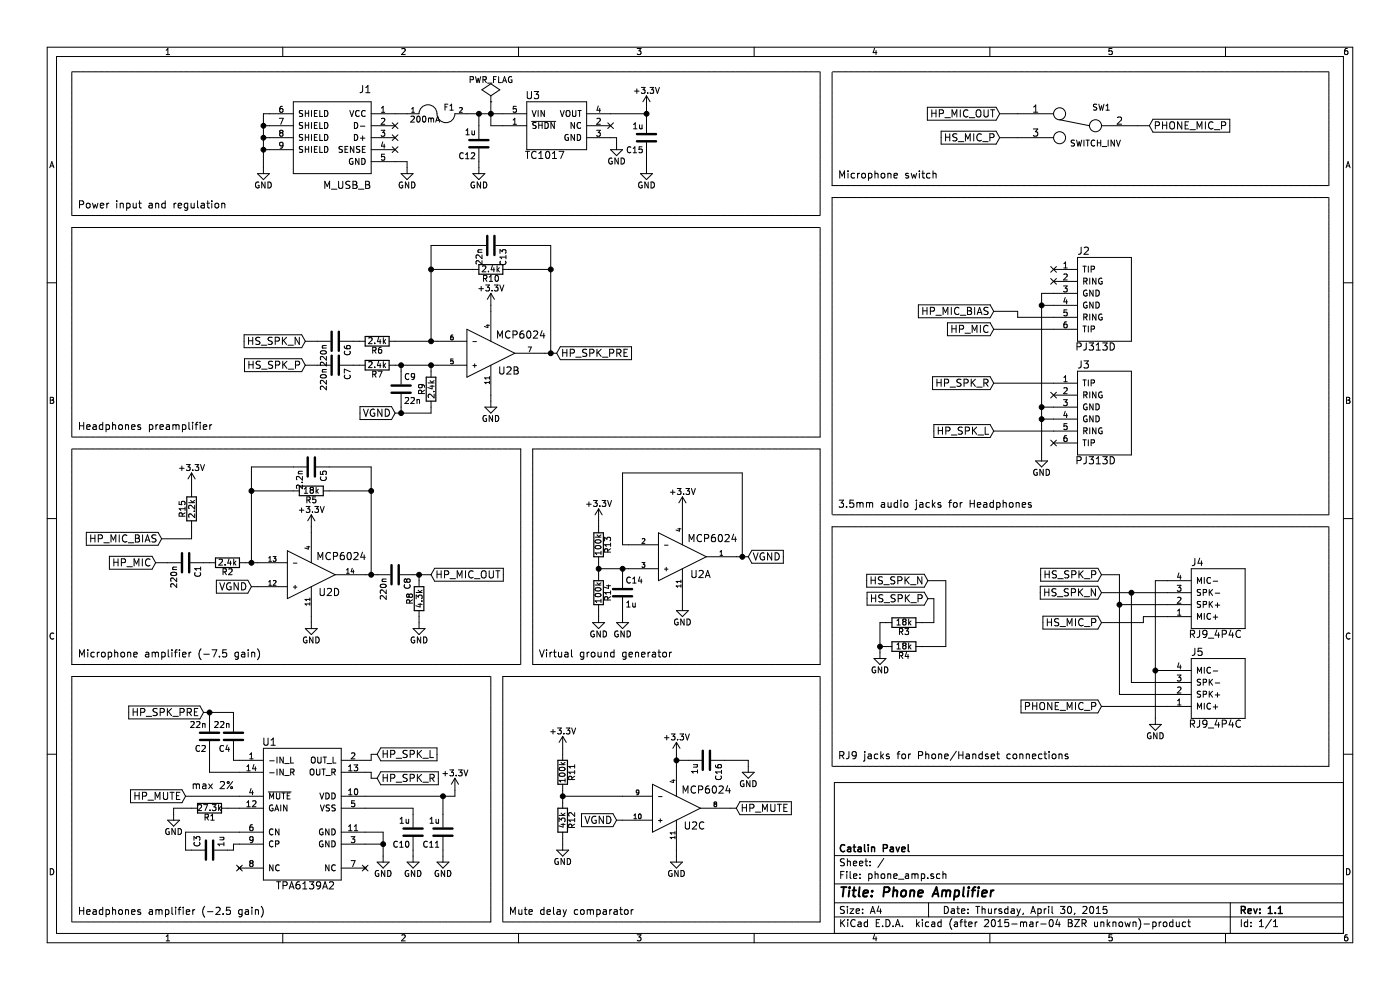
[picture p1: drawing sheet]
EESchema Schematic File Version 2
LIBS:power
LIBS:device
LIBS:transistors
LIBS:conn
LIBS:linear
LIBS:regul
LIBS:74xx
LIBS:cmos4000
LIBS:adc-dac
LIBS:memory
LIBS:xilinx
LIBS:special
LIBS:microcontrollers
LIBS:dsp
LIBS:microchip
LIBS:analog_switches
LIBS:motorola
LIBS:texas
LIBS:intel
LIBS:audio
LIBS:interface
LIBS:digital-audio
LIBS:philips
LIBS:display
LIBS:cypress
LIBS:siliconi
LIBS:opto
LIBS:atmel
LIBS:contrib
LIBS:valves
LIBS:CaPaSchLib
EELAYER 25 0
EELAYER END
$Descr A4 11693 8268
encoding utf-8
Sheet 1 1
Title "Phone Amplifier"
Date "Thursday, April 30, 2015"
Rev "1.1"
Comp "Catalin Pavel"
Comment1 ""
Comment2 ""
Comment3 ""
Comment4 ""
$EndDescr
$Comp
L MCP6024 U2
U 1 1
P 5700 4650
F 0 "U2" H 5850 4500 60  0000 C CNN
F 1 "MCP6024" H 5950 4800 60  0000 C CNN
F 2 "footprints:TSSOP-14" H 5700 4650 60  0001 C CNN
F 3 "" H 5700 4650 60  0000 C CNN
	1    5700 4650
	1    0    0    -1  
$EndComp
$Comp
L MCP6024 U2
U 4 1
P 2600 4800
F 0 "U2" H 2750 4650 60  0000 C CNN
F 1 "MCP6024" H 2850 4950 60  0000 C CNN
F 2 "footprints:TSSOP-14" H 2600 4800 60  0001 C CNN
F 3 "" H 2600 4800 60  0000 C CNN
	4    2600 4800
	1    0    0    -1  
$EndComp
$Comp
L MCP6024 U2
U 3 1
P 5650 6750
F 0 "U2" H 5800 6600 60  0000 C CNN
F 1 "MCP6024" H 5900 6900 60  0000 C CNN
F 2 "footprints:TSSOP-14" H 5650 6750 60  0001 C CNN
F 3 "" H 5650 6750 60  0000 C CNN
	3    5650 6750
	1    0    0    -1  
$EndComp
$Comp
L MCP6024 U2
U 2 1
P 4100 2950
F 0 "U2" H 4250 2800 60  0000 C CNN
F 1 "MCP6024" H 4350 3100 60  0000 C CNN
F 2 "footprints:TSSOP-14" H 4100 2950 60  0001 C CNN
F 3 "" H 4100 2950 60  0000 C CNN
	2    4100 2950
	1    0    0    -1  
$EndComp
$Comp
L TPA6139A2 U1
U 1 1
P 2500 6800
F 0 "U1" H 2250 7400 60  0000 C CNN
F 1 "TPA6139A2" H 2550 6200 60  0000 C CNN
F 2 "footprints:TSSOP-14" H 2350 6500 60  0001 C CNN
F 3 "" H 2350 6500 60  0000 C CNN
	1    2500 6800
	1    0    0    -1  
$EndComp
$Comp
L R R10
U 1 1
P 4100 2250
F 0 "R10" V 4180 2250 50  0000 C CNN
F 1 "2.4k" V 4100 2250 50  0000 C CNN
F 2 "footprints:CHIP-0603" V 4030 2250 30  0001 C CNN
F 3 "" H 4100 2250 30  0000 C CNN
	1    4100 2250
	0    1    1    0   
$EndComp
$Comp
L C C16
U 1 1
P 5900 6350
F 0 "C16" H 5925 6450 50  0000 L CNN
F 1 "1u" H 5925 6250 50  0000 L CNN
F 2 "footprints:CHIP-0603" H 5938 6200 30  0001 C CNN
F 3 "" H 5900 6350 60  0000 C CNN
	1    5900 6350
	0    1    1    0   
$EndComp
$Comp
L +3.3V #PWR01
U 1 1
P 2600 4400
F 0 "#PWR01" H 2600 4250 50  0001 C CNN
F 1 "+3.3V" H 2600 4540 50  0000 C CNN
F 2 "" H 2600 4400 60  0000 C CNN
F 3 "" H 2600 4400 60  0000 C CNN
	1    2600 4400
	1    0    0    -1  
$EndComp
$Comp
L GND #PWR02
U 1 1
P 2600 5200
F 0 "#PWR02" H 2600 4950 50  0001 C CNN
F 1 "GND" H 2600 5050 50  0000 C CNN
F 2 "" H 2600 5200 60  0000 C CNN
F 3 "" H 2600 5200 60  0000 C CNN
	1    2600 5200
	1    0    0    -1  
$EndComp
$Comp
L R R5
U 1 1
P 2600 4100
F 0 "R5" V 2680 4100 50  0000 C CNN
F 1 "18k" V 2600 4100 50  0000 C CNN
F 2 "footprints:CHIP-0603" V 2530 4100 30  0001 C CNN
F 3 "" H 2600 4100 30  0000 C CNN
	1    2600 4100
	0    1    1    0   
$EndComp
$Comp
L C C5
U 1 1
P 2600 3900
F 0 "C5" H 2625 4000 50  0000 L CNN
F 1 "2.2n" H 2625 3800 50  0000 L CNN
F 2 "footprints:CHIP-0603" H 2638 3750 30  0001 C CNN
F 3 "" H 2600 3900 60  0000 C CNN
	1    2600 3900
	0    1    1    0   
$EndComp
$Comp
L R R2
U 1 1
P 1900 4700
F 0 "R2" V 1980 4700 50  0000 C CNN
F 1 "2.4k" V 1900 4700 50  0000 C CNN
F 2 "footprints:CHIP-0603" V 1830 4700 30  0001 C CNN
F 3 "" H 1900 4700 30  0000 C CNN
	1    1900 4700
	0    1    1    0   
$EndComp
$Comp
L C C1
U 1 1
P 1550 4700
F 0 "C1" H 1575 4800 50  0000 L CNN
F 1 "220n" H 1575 4600 50  0000 L CNN
F 2 "footprints:CHIP-0603" H 1588 4550 30  0001 C CNN
F 3 "" H 1550 4700 60  0000 C CNN
	1    1550 4700
	0    1    1    0   
$EndComp
$Comp
L +3.3V #PWR03
U 1 1
P 5700 4250
F 0 "#PWR03" H 5700 4100 50  0001 C CNN
F 1 "+3.3V" H 5700 4390 50  0000 C CNN
F 2 "" H 5700 4250 60  0000 C CNN
F 3 "" H 5700 4250 60  0000 C CNN
	1    5700 4250
	1    0    0    -1  
$EndComp
$Comp
L GND #PWR04
U 1 1
P 5700 5050
F 0 "#PWR04" H 5700 4800 50  0001 C CNN
F 1 "GND" H 5700 4900 50  0000 C CNN
F 2 "" H 5700 5050 60  0000 C CNN
F 3 "" H 5700 5050 60  0000 C CNN
	1    5700 5050
	1    0    0    -1  
$EndComp
$Comp
L R R13
U 1 1
P 5000 4550
F 0 "R13" V 5080 4550 50  0000 C CNN
F 1 "100k" V 5000 4550 50  0000 C CNN
F 2 "footprints:CHIP-0603" V 4930 4550 30  0001 C CNN
F 3 "" H 5000 4550 30  0000 C CNN
	1    5000 4550
	1    0    0    -1  
$EndComp
$Comp
L R R14
U 1 1
P 5000 4950
F 0 "R14" V 5080 4950 50  0000 C CNN
F 1 "100k" V 5000 4950 50  0000 C CNN
F 2 "footprints:CHIP-0603" V 4930 4950 30  0001 C CNN
F 3 "" H 5000 4950 30  0000 C CNN
	1    5000 4950
	1    0    0    -1  
$EndComp
$Comp
L C C14
U 1 1
P 5200 4950
F 0 "C14" H 5225 5050 50  0000 L CNN
F 1 "1u" H 5225 4850 50  0000 L CNN
F 2 "footprints:CHIP-0603" H 5238 4800 30  0001 C CNN
F 3 "" H 5200 4950 60  0000 C CNN
	1    5200 4950
	1    0    0    -1  
$EndComp
$Comp
L GND #PWR05
U 1 1
P 5200 5150
F 0 "#PWR05" H 5200 4900 50  0001 C CNN
F 1 "GND" H 5200 5000 50  0000 C CNN
F 2 "" H 5200 5150 60  0000 C CNN
F 3 "" H 5200 5150 60  0000 C CNN
	1    5200 5150
	1    0    0    -1  
$EndComp
$Comp
L GND #PWR06
U 1 1
P 5000 5150
F 0 "#PWR06" H 5000 4900 50  0001 C CNN
F 1 "GND" H 5000 5000 50  0000 C CNN
F 2 "" H 5000 5150 60  0000 C CNN
F 3 "" H 5000 5150 60  0000 C CNN
	1    5000 5150
	1    0    0    -1  
$EndComp
$Comp
L +3.3V #PWR07
U 1 1
P 5000 4350
F 0 "#PWR07" H 5000 4200 50  0001 C CNN
F 1 "+3.3V" H 5000 4490 50  0000 C CNN
F 2 "" H 5000 4350 60  0000 C CNN
F 3 "" H 5000 4350 60  0000 C CNN
	1    5000 4350
	1    0    0    -1  
$EndComp
$Comp
L +3.3V #PWR08
U 1 1
P 5650 6300
F 0 "#PWR08" H 5650 6150 50  0001 C CNN
F 1 "+3.3V" H 5650 6440 50  0000 C CNN
F 2 "" H 5650 6300 60  0000 C CNN
F 3 "" H 5650 6300 60  0000 C CNN
	1    5650 6300
	1    0    0    -1  
$EndComp
$Comp
L GND #PWR09
U 1 1
P 5650 7150
F 0 "#PWR09" H 5650 6900 50  0001 C CNN
F 1 "GND" H 5650 7000 50  0000 C CNN
F 2 "" H 5650 7150 60  0000 C CNN
F 3 "" H 5650 7150 60  0000 C CNN
	1    5650 7150
	1    0    0    -1  
$EndComp
$Comp
L GND #PWR010
U 1 1
P 6250 6400
F 0 "#PWR010" H 6250 6150 50  0001 C CNN
F 1 "GND" H 6250 6250 50  0000 C CNN
F 2 "" H 6250 6400 60  0000 C CNN
F 3 "" H 6250 6400 60  0000 C CNN
	1    6250 6400
	1    0    0    -1  
$EndComp
$Comp
L R R15
U 1 1
P 1600 4250
F 0 "R15" V 1680 4250 50  0000 C CNN
F 1 "2.2k" V 1600 4250 50  0000 C CNN
F 2 "footprints:CHIP-0603" V 1530 4250 30  0001 C CNN
F 3 "" H 1600 4250 30  0000 C CNN
	1    1600 4250
	-1   0    0    1   
$EndComp
$Comp
L +3.3V #PWR011
U 1 1
P 1600 4050
F 0 "#PWR011" H 1600 3900 50  0001 C CNN
F 1 "+3.3V" H 1600 4190 50  0000 C CNN
F 2 "" H 1600 4050 60  0000 C CNN
F 3 "" H 1600 4050 60  0000 C CNN
	1    1600 4050
	1    0    0    -1  
$EndComp
Text GLabel 6250 4650 2    60   Input ~ 0
VGND
Text GLabel 2100 4900 0    60   Input ~ 0
VGND
Text GLabel 1300 4700 0    60   Input ~ 0
HP_MIC
Text GLabel 5150 6850 0    60   Input ~ 0
VGND
$Comp
L +3.3V #PWR012
U 1 1
P 4100 2550
F 0 "#PWR012" H 4100 2400 50  0001 C CNN
F 1 "+3.3V" H 4100 2690 50  0000 C CNN
F 2 "" H 4100 2550 60  0000 C CNN
F 3 "" H 4100 2550 60  0000 C CNN
	1    4100 2550
	1    0    0    -1  
$EndComp
$Comp
L GND #PWR013
U 1 1
P 4100 3350
F 0 "#PWR013" H 4100 3100 50  0001 C CNN
F 1 "GND" H 4100 3200 50  0000 C CNN
F 2 "" H 4100 3350 60  0000 C CNN
F 3 "" H 4100 3350 60  0000 C CNN
	1    4100 3350
	1    0    0    -1  
$EndComp
$Comp
L C C13
U 1 1
P 4100 2050
F 0 "C13" H 4125 2150 50  0000 L CNN
F 1 "22n" H 4125 1950 50  0000 L CNN
F 2 "footprints:CHIP-0603" H 4138 1900 30  0001 C CNN
F 3 "" H 4100 2050 60  0000 C CNN
	1    4100 2050
	0    1    1    0   
$EndComp
$Comp
L R R6
U 1 1
P 3150 2850
F 0 "R6" V 3230 2850 50  0000 C CNN
F 1 "2.4k" V 3150 2850 50  0000 C CNN
F 2 "footprints:CHIP-0603" V 3080 2850 30  0001 C CNN
F 3 "" H 3150 2850 30  0000 C CNN
	1    3150 2850
	0    1    1    0   
$EndComp
$Comp
L C C6
U 1 1
P 2800 2850
F 0 "C6" H 2825 2950 50  0000 L CNN
F 1 "220n" H 2825 2750 50  0000 L CNN
F 2 "footprints:CHIP-0603" H 2838 2700 30  0001 C CNN
F 3 "" H 2800 2850 60  0000 C CNN
	1    2800 2850
	0    1    1    0   
$EndComp
$Comp
L R R9
U 1 1
P 3600 3250
F 0 "R9" V 3680 3250 50  0000 C CNN
F 1 "2.4k" V 3600 3250 50  0000 C CNN
F 2 "footprints:CHIP-0603" V 3530 3250 30  0001 C CNN
F 3 "" H 3600 3250 30  0000 C CNN
	1    3600 3250
	-1   0    0    1   
$EndComp
$Comp
L C C9
U 1 1
P 3350 3250
F 0 "C9" H 3375 3350 50  0000 L CNN
F 1 "22n" H 3375 3150 50  0000 L CNN
F 2 "footprints:CHIP-0603" H 3388 3100 30  0001 C CNN
F 3 "" H 3350 3250 60  0000 C CNN
	1    3350 3250
	1    0    0    -1  
$EndComp
$Comp
L R R7
U 1 1
P 3150 3050
F 0 "R7" V 3230 3050 50  0000 C CNN
F 1 "2.4k" V 3150 3050 50  0000 C CNN
F 2 "footprints:CHIP-0603" V 3080 3050 30  0001 C CNN
F 3 "" H 3150 3050 30  0000 C CNN
	1    3150 3050
	0    1    1    0   
$EndComp
$Comp
L C C7
U 1 1
P 2800 3050
F 0 "C7" H 2825 3150 50  0000 L CNN
F 1 "220n" H 2825 2950 50  0000 L CNN
F 2 "footprints:CHIP-0603" H 2838 2900 30  0001 C CNN
F 3 "" H 2800 3050 60  0000 C CNN
	1    2800 3050
	0    1    1    0   
$EndComp
Text GLabel 3300 3450 0    60   Input ~ 0
VGND
Text GLabel 7750 5000 0    60   Input ~ 0
HS_SPK_P
Text GLabel 7750 4850 0    60   Input ~ 0
HS_SPK_N
Text GLabel 3600 4800 2    60   Input ~ 0
HP_MIC_OUT
Text GLabel 3150 6300 2    60   Input ~ 0
HP_SPK_L
Text GLabel 3150 6500 2    60   Input ~ 0
HP_SPK_R
$Comp
L C C4
U 1 1
P 1950 6150
F 0 "C4" H 1975 6250 50  0000 L CNN
F 1 "22n" H 1975 6050 50  0000 L CNN
F 2 "footprints:CHIP-0603" H 1988 6000 30  0001 C CNN
F 3 "" H 1950 6150 60  0000 C CNN
	1    1950 6150
	-1   0    0    1   
$EndComp
$Comp
L C C2
U 1 1
P 1750 6150
F 0 "C2" H 1775 6250 50  0000 L CNN
F 1 "22n" H 1775 6050 50  0000 L CNN
F 2 "footprints:CHIP-0603" H 1788 6000 30  0001 C CNN
F 3 "" H 1750 6150 60  0000 C CNN
	1    1750 6150
	-1   0    0    1   
$EndComp
Text GLabel 4650 2950 2    60   Input ~ 0
HP_SPK_PRE
Text GLabel 1700 5950 0    60   Input ~ 0
HP_SPK_PRE
NoConn ~ 2000 7250
NoConn ~ 3050 7250
$Comp
L C C3
U 1 1
P 1750 7100
F 0 "C3" H 1775 7200 50  0000 L CNN
F 1 "1u" H 1775 7000 50  0000 L CNN
F 2 "footprints:CHIP-0603" H 1788 6950 30  0001 C CNN
F 3 "" H 1750 7100 60  0000 C CNN
	1    1750 7100
	0    -1   -1   0   
$EndComp
$Comp
L GND #PWR014
U 1 1
P 3200 7150
F 0 "#PWR014" H 3200 6900 50  0001 C CNN
F 1 "GND" H 3200 7000 50  0000 C CNN
F 2 "" H 3200 7150 60  0000 C CNN
F 3 "" H 3200 7150 60  0000 C CNN
	1    3200 7150
	1    0    0    -1  
$EndComp
$Comp
L C C10
U 1 1
P 3450 6950
F 0 "C10" H 3475 7050 50  0000 L CNN
F 1 "1u" H 3475 6850 50  0000 L CNN
F 2 "footprints:CHIP-0603" H 3488 6800 30  0001 C CNN
F 3 "" H 3450 6950 60  0000 C CNN
	1    3450 6950
	-1   0    0    1   
$EndComp
$Comp
L C C11
U 1 1
P 3700 6950
F 0 "C11" H 3725 7050 50  0000 L CNN
F 1 "1u" H 3725 6850 50  0000 L CNN
F 2 "footprints:CHIP-0603" H 3738 6800 30  0001 C CNN
F 3 "" H 3700 6950 60  0000 C CNN
	1    3700 6950
	-1   0    0    1   
$EndComp
$Comp
L GND #PWR015
U 1 1
P 3450 7150
F 0 "#PWR015" H 3450 6900 50  0001 C CNN
F 1 "GND" H 3450 7000 50  0000 C CNN
F 2 "" H 3450 7150 60  0000 C CNN
F 3 "" H 3450 7150 60  0000 C CNN
	1    3450 7150
	1    0    0    -1  
$EndComp
$Comp
L GND #PWR016
U 1 1
P 3700 7150
F 0 "#PWR016" H 3700 6900 50  0001 C CNN
F 1 "GND" H 3700 7000 50  0000 C CNN
F 2 "" H 3700 7150 60  0000 C CNN
F 3 "" H 3700 7150 60  0000 C CNN
	1    3700 7150
	1    0    0    -1  
$EndComp
$Comp
L R R1
U 1 1
P 1750 6750
F 0 "R1" V 1830 6750 50  0000 C CNN
F 1 "27.3k" V 1750 6750 50  0000 C CNN
F 2 "footprints:CHIP-0603" V 1680 6750 30  0001 C CNN
F 3 "" H 1750 6750 30  0000 C CNN
	1    1750 6750
	0    1    1    0   
$EndComp
$Comp
L GND #PWR017
U 1 1
P 1450 6800
F 0 "#PWR017" H 1450 6550 50  0001 C CNN
F 1 "GND" H 1450 6650 50  0000 C CNN
F 2 "" H 1450 6800 60  0000 C CNN
F 3 "" H 1450 6800 60  0000 C CNN
	1    1450 6800
	1    0    0    -1  
$EndComp
$Comp
L R R3
U 1 1
P 7550 5200
F 0 "R3" V 7630 5200 50  0000 C CNN
F 1 "18k" V 7550 5200 50  0000 C CNN
F 2 "footprints:CHIP-0603" V 7480 5200 30  0001 C CNN
F 3 "" H 7550 5200 30  0000 C CNN
	1    7550 5200
	0    1    1    0   
$EndComp
$Comp
L R R4
U 1 1
P 7550 5400
F 0 "R4" V 7630 5400 50  0000 C CNN
F 1 "18k" V 7550 5400 50  0000 C CNN
F 2 "footprints:CHIP-0603" V 7480 5400 30  0001 C CNN
F 3 "" H 7550 5400 30  0000 C CNN
	1    7550 5400
	0    1    1    0   
$EndComp
$Comp
L GND #PWR018
U 1 1
P 7350 5450
F 0 "#PWR018" H 7350 5200 50  0001 C CNN
F 1 "GND" H 7350 5300 50  0000 C CNN
F 2 "" H 7350 5450 60  0000 C CNN
F 3 "" H 7350 5450 60  0000 C CNN
	1    7350 5450
	1    0    0    -1  
$EndComp
$Comp
L SWITCH_INV SW1
U 1 1
P 9000 1050
F 0 "SW1" H 8800 1200 50  0000 C CNN
F 1 "SWITCH_INV" H 8850 900 50  0000 C CNN
F 2 "footprints:SWITCH-SPDT" H 9000 1050 60  0001 C CNN
F 3 "" H 9000 1050 60  0000 C CNN
	1    9000 1050
	-1   0    0    -1  
$EndComp
$Comp
L +3.3V #PWR019
U 1 1
P 3800 6600
F 0 "#PWR019" H 3800 6450 50  0001 C CNN
F 1 "+3.3V" H 3800 6740 50  0000 C CNN
F 2 "" H 3800 6600 60  0000 C CNN
F 3 "" H 3800 6600 60  0000 C CNN
	1    3800 6600
	1    0    0    -1  
$EndComp
Text GLabel 1550 6650 0    60   Input ~ 0
HP_MUTE
Text GLabel 6150 6750 2    60   Input ~ 0
HP_MUTE
$Comp
L R R11
U 1 1
P 4700 6450
F 0 "R11" V 4780 6450 50  0000 C CNN
F 1 "100k" V 4700 6450 50  0000 C CNN
F 2 "footprints:CHIP-0603" V 4630 6450 30  0001 C CNN
F 3 "" H 4700 6450 30  0000 C CNN
	1    4700 6450
	1    0    0    -1  
$EndComp
$Comp
L R R12
U 1 1
P 4700 6850
F 0 "R12" V 4780 6850 50  0000 C CNN
F 1 "43k" V 4700 6850 50  0000 C CNN
F 2 "footprints:CHIP-0603" V 4630 6850 30  0001 C CNN
F 3 "" H 4700 6850 30  0000 C CNN
	1    4700 6850
	1    0    0    -1  
$EndComp
$Comp
L GND #PWR020
U 1 1
P 4700 7050
F 0 "#PWR020" H 4700 6800 50  0001 C CNN
F 1 "GND" H 4700 6900 50  0000 C CNN
F 2 "" H 4700 7050 60  0000 C CNN
F 3 "" H 4700 7050 60  0000 C CNN
	1    4700 7050
	1    0    0    -1  
$EndComp
$Comp
L +3.3V #PWR021
U 1 1
P 4700 6250
F 0 "#PWR021" H 4700 6100 50  0001 C CNN
F 1 "+3.3V" H 4700 6390 50  0000 C CNN
F 2 "" H 4700 6250 60  0000 C CNN
F 3 "" H 4700 6250 60  0000 C CNN
	1    4700 6250
	1    0    0    -1  
$EndComp
Text GLabel 8300 2750 0    60   Input ~ 0
HP_MIC
Text GLabel 8300 3600 0    60   Input ~ 0
HP_SPK_L
Text GLabel 8300 3200 0    60   Input ~ 0
HP_SPK_R
$Comp
L RJ9_4P4C J5
U 1 1
P 10150 5750
F 0 "J5" H 10000 6050 60  0000 C CNN
F 1 "RJ9_4P4C" H 10150 5450 60  0000 C CNN
F 2 "footprints:RJ9-4P4C" H 10250 5700 60  0001 C CNN
F 3 "" H 10250 5700 60  0000 C CNN
	1    10150 5750
	1    0    0    -1  
$EndComp
$Comp
L RJ9_4P4C J4
U 1 1
P 10150 5000
F 0 "J4" H 10000 5300 60  0000 C CNN
F 1 "RJ9_4P4C" H 10150 4700 60  0000 C CNN
F 2 "footprints:RJ9-4P4C" H 10250 4950 60  0001 C CNN
F 3 "" H 10250 4950 60  0000 C CNN
	1    10150 5000
	1    0    0    -1  
$EndComp
Text GLabel 9200 4800 0    60   Input ~ 0
HS_SPK_P
Text GLabel 9200 4950 0    60   Input ~ 0
HS_SPK_N
$Comp
L C C8
U 1 1
P 3300 4800
F 0 "C8" H 3325 4900 50  0000 L CNN
F 1 "220n" H 3325 4700 50  0000 L CNN
F 2 "footprints:CHIP-0603" H 3338 4650 30  0001 C CNN
F 3 "" H 3300 4800 60  0000 C CNN
	1    3300 4800
	0    1    1    0   
$EndComp
$Comp
L R R8
U 1 1
P 3500 5000
F 0 "R8" V 3580 5000 50  0000 C CNN
F 1 "4.3k" V 3500 5000 50  0000 C CNN
F 2 "footprints:CHIP-0603" V 3430 5000 30  0001 C CNN
F 3 "" H 3500 5000 30  0000 C CNN
	1    3500 5000
	-1   0    0    1   
$EndComp
$Comp
L GND #PWR022
U 1 1
P 3500 5200
F 0 "#PWR022" H 3500 4950 50  0001 C CNN
F 1 "GND" H 3500 5050 50  0000 C CNN
F 2 "" H 3500 5200 60  0000 C CNN
F 3 "" H 3500 5200 60  0000 C CNN
	1    3500 5200
	1    0    0    -1  
$EndComp
Text GLabel 8350 950  0    60   Input ~ 0
HP_MIC_OUT
$Comp
L FUSE F1
U 1 1
P 3650 950
F 0 "F1" H 3750 1000 50  0000 C CNN
F 1 "200mA" H 3550 900 50  0000 C CNN
F 2 "footprints:FUSE-1206" H 3650 950 60  0001 C CNN
F 3 "" H 3650 950 60  0000 C CNN
	1    3650 950 
	1    0    0    -1  
$EndComp
$Comp
L C C12
U 1 1
P 4000 1200
F 0 "C12" H 4025 1300 50  0000 L CNN
F 1 "1u" H 4025 1100 50  0000 L CNN
F 2 "footprints:CHIP-0603" H 4038 1050 30  0001 C CNN
F 3 "" H 4000 1200 60  0000 C CNN
	1    4000 1200
	-1   0    0    1   
$EndComp
$Comp
L GND #PWR023
U 1 1
P 4000 1400
F 0 "#PWR023" H 4000 1150 50  0001 C CNN
F 1 "GND" H 4000 1250 50  0000 C CNN
F 2 "" H 4000 1400 60  0000 C CNN
F 3 "" H 4000 1400 60  0000 C CNN
	1    4000 1400
	1    0    0    -1  
$EndComp
$Comp
L TC1017 U3
U 1 1
P 4650 1050
F 0 "U3" H 4450 1300 60  0000 C CNN
F 1 "TC1017" H 4550 800 60  0000 C CNN
F 2 "footprints:SC-70" H 4650 800 60  0001 C CNN
F 3 "" H 4650 800 60  0000 C CNN
	1    4650 1050
	1    0    0    -1  
$EndComp
NoConn ~ 5100 1050
$Comp
L GND #PWR024
U 1 1
P 5150 1200
F 0 "#PWR024" H 5150 950 50  0001 C CNN
F 1 "GND" H 5150 1050 50  0000 C CNN
F 2 "" H 5150 1200 60  0000 C CNN
F 3 "" H 5150 1200 60  0000 C CNN
	1    5150 1200
	1    0    0    -1  
$EndComp
$Comp
L +3.3V #PWR025
U 1 1
P 5400 900
F 0 "#PWR025" H 5400 750 50  0001 C CNN
F 1 "+3.3V" H 5400 1040 50  0000 C CNN
F 2 "" H 5400 900 60  0000 C CNN
F 3 "" H 5400 900 60  0000 C CNN
	1    5400 900 
	1    0    0    -1  
$EndComp
$Comp
L GND #PWR026
U 1 1
P 8700 3800
F 0 "#PWR026" H 8700 3550 50  0001 C CNN
F 1 "GND" H 8700 3650 50  0000 C CNN
F 2 "" H 8700 3800 60  0000 C CNN
F 3 "" H 8700 3800 60  0000 C CNN
	1    8700 3800
	1    0    0    -1  
$EndComp
$Comp
L PJ313D J2
U 1 1
P 9200 2500
F 0 "J2" H 9050 2900 60  0000 C CNN
F 1 "PJ313D" H 9150 2100 60  0000 C CNN
F 2 "footprints:JACK-3.5MM" H 9050 2550 60  0001 C CNN
F 3 "" H 9050 2550 60  0000 C CNN
	1    9200 2500
	1    0    0    -1  
$EndComp
$Comp
L PJ313D J3
U 1 1
P 9200 3450
F 0 "J3" H 9050 3850 60  0000 C CNN
F 1 "PJ313D" H 9150 3050 60  0000 C CNN
F 2 "footprints:JACK-3.5MM" H 9050 3500 60  0001 C CNN
F 3 "" H 9050 3500 60  0000 C CNN
	1    9200 3450
	1    0    0    -1  
$EndComp
Text GLabel 9200 5200 0    60   Input ~ 0
HS_MIC_P
Text GLabel 8350 1150 0    60   Input ~ 0
HS_MIC_P
Text GLabel 9600 1050 2    60   Input ~ 0
PHONE_MIC_P
Text GLabel 9200 5900 0    60   Input ~ 0
PHONE_MIC_P
$Comp
L C C15
U 1 1
P 5400 1150
F 0 "C15" H 5425 1250 50  0000 L CNN
F 1 "1u" H 5425 1050 50  0000 L CNN
F 2 "footprints:CHIP-0603" H 5438 1000 30  0001 C CNN
F 3 "" H 5400 1150 60  0000 C CNN
	1    5400 1150
	-1   0    0    1   
$EndComp
$Comp
L GND #PWR027
U 1 1
P 5400 1400
F 0 "#PWR027" H 5400 1150 50  0001 C CNN
F 1 "GND" H 5400 1250 50  0000 C CNN
F 2 "" H 5400 1400 60  0000 C CNN
F 3 "" H 5400 1400 60  0000 C CNN
	1    5400 1400
	1    0    0    -1  
$EndComp
$Comp
L M_USB_B J1
U 1 1
P 2750 1150
F 0 "J1" H 2450 1550 60  0000 C CNN
F 1 "M_USB_B" H 2600 750 60  0000 C CNN
F 2 "footprints:USB-MICRO-TH" H 2400 1300 60  0001 C CNN
F 3 "" H 2400 1300 60  0000 C CNN
	1    2750 1150
	-1   0    0    -1  
$EndComp
$Comp
L GND #PWR028
U 1 1
P 3400 1400
F 0 "#PWR028" H 3400 1150 50  0001 C CNN
F 1 "GND" H 3400 1250 50  0000 C CNN
F 2 "" H 3400 1400 60  0000 C CNN
F 3 "" H 3400 1400 60  0000 C CNN
	1    3400 1400
	1    0    0    -1  
$EndComp
$Comp
L GND #PWR029
U 1 1
P 2200 1400
F 0 "#PWR029" H 2200 1150 50  0001 C CNN
F 1 "GND" H 2200 1250 50  0000 C CNN
F 2 "" H 2200 1400 60  0000 C CNN
F 3 "" H 2200 1400 60  0000 C CNN
	1    2200 1400
	1    0    0    -1  
$EndComp
NoConn ~ 3300 1250
NoConn ~ 3300 1150
NoConn ~ 3300 1050
Text Notes 7000 6350 0    60   ~ 0
RJ9 jacks for Phone/Handset connections
Text Notes 7000 4250 0    60   ~ 0
3.5mm audio jacks for Headphones\n
Text Notes 7000 1500 0    60   ~ 0
Microphone switch
Text Notes 650  7650 0    60   ~ 0
Headphones amplifier (-2.5 gain)
Text Notes 4250 7650 0    60   ~ 0
Mute delay comparator
Text Notes 650  5500 0    60   ~ 0
Microphone amplifier (-7.5 gain)
Text Notes 4500 5500 0    60   ~ 0
Virtual ground generator
Text Notes 650  3600 0    60   ~ 0
Headphones preamplifier
Text Notes 650  1750 0    60   ~ 0
Power input and regulation
$Comp
L PWR_FLAG #FLG030
U 1 1
P 4100 850
F 0 "#FLG030" H 4100 945 50  0001 C CNN
F 1 "PWR_FLAG" H 4100 1030 50  0000 C CNN
F 2 "" H 4100 850 60  0000 C CNN
F 3 "" H 4100 850 60  0000 C CNN
	1    4100 850 
	1    0    0    -1  
$EndComp
Text Notes 1600 6600 0    60   ~ 0
max 2%
Text GLabel 8300 2600 0    60   Input ~ 0
HP_MIC_BIAS
Text GLabel 1350 4500 0    60   Input ~ 0
HP_MIC_BIAS
Text GLabel 2550 3050 0    60   Input ~ 0
HS_SPK_P
Text GLabel 2550 2850 0    60   Input ~ 0
HS_SPK_N
Wire Wire Line
	8700 2450 8700 3800
Wire Wire Line
	7900 4850 7900 5400
Wire Wire Line
	7750 4850 7900 4850
Wire Wire Line
	7900 5400 7700 5400
Wire Wire Line
	7800 5000 7750 5000
Wire Wire Line
	7800 5200 7800 5000
Wire Wire Line
	7350 5200 7350 5450
Wire Wire Line
	7400 5400 7350 5400
Connection ~ 7350 5400
Wire Wire Line
	7350 5200 7400 5200
Wire Wire Line
	2650 3050 2550 3050
Wire Wire Line
	2550 2850 2650 2850
Wire Wire Line
	1600 4500 1600 4400
Wire Wire Line
	1350 4500 1600 4500
Wire Notes Line
	6850 7700 4200 7700
Wire Notes Line
	4200 5650 6850 5650
Wire Notes Line
	6850 5550 4450 5550
Wire Notes Line
	4450 3750 6850 3750
Wire Notes Line
	6850 3650 600  3650
Wire Notes Line
	600  1900 6850 1900
Wire Notes Line
	6850 1800 600  1800
Wire Notes Line
	600  600  6850 600 
Wire Notes Line
	6850 5650 6850 7700
Wire Notes Line
	6850 3750 6850 5550
Wire Notes Line
	6850 1900 6850 3650
Wire Notes Line
	6850 600  6850 1800
Wire Notes Line
	6950 4400 6950 6400
Wire Notes Line
	6950 1650 6950 4300
Wire Notes Line
	6950 1550 6950 600 
Wire Notes Line
	11100 1550 11100 600 
Wire Notes Line
	11100 1650 11100 4300
Wire Notes Line
	11100 4400 11100 6400
Wire Wire Line
	5400 1400 5400 1300
Connection ~ 5400 950 
Wire Wire Line
	5400 900  5400 1000
Wire Wire Line
	5100 950  5400 950 
Wire Notes Line
	600  5550 4350 5550
Wire Notes Line
	4200 7700 4200 5650
Wire Notes Line
	600  7700 600  5650
Wire Notes Line
	4100 5650 4100 7700
Wire Notes Line
	600  5650 4100 5650
Wire Notes Line
	600  1800 600  600 
Wire Notes Line
	600  3650 600  1900
Wire Notes Line
	4450 5550 4450 3750
Wire Notes Line
	600  3750 600  5550
Wire Notes Line
	4350 3750 600  3750
Wire Notes Line
	4350 5550 4350 3750
Wire Notes Line
	4100 7700 600  7700
Wire Notes Line
	6950 1550 11100 1550
Wire Notes Line
	11100 600  6950 600 
Wire Notes Line
	6950 1650 11100 1650
Wire Notes Line
	11100 4300 6950 4300
Wire Notes Line
	6950 4400 11100 4400
Wire Notes Line
	11100 6400 6950 6400
Wire Wire Line
	3400 1350 3400 1400
Wire Wire Line
	3300 1350 3400 1350
Connection ~ 2200 1050
Wire Wire Line
	2250 1050 2200 1050
Connection ~ 2200 1150
Wire Wire Line
	2200 1150 2250 1150
Connection ~ 2200 1250
Wire Wire Line
	2250 1250 2200 1250
Wire Wire Line
	2200 950  2200 1400
Wire Wire Line
	2250 950  2200 950 
Wire Wire Line
	3300 950  3400 950 
Wire Wire Line
	9200 5900 9750 5900
Wire Wire Line
	9500 1050 9600 1050
Wire Wire Line
	9550 5150 9750 5150
Wire Wire Line
	9550 5200 9550 5150
Wire Wire Line
	9200 5200 9550 5200
Connection ~ 8700 3500
Wire Wire Line
	8700 3400 8800 3400
Wire Wire Line
	8700 3500 8800 3500
Wire Wire Line
	8300 2750 8800 2750
Wire Wire Line
	8500 2650 8800 2650
Wire Wire Line
	8700 2550 8800 2550
Wire Wire Line
	5150 1150 5150 1200
Wire Wire Line
	5100 1150 5150 1150
Connection ~ 4000 950 
Connection ~ 4100 950 
Wire Wire Line
	4100 850  4100 1050
Wire Wire Line
	4100 1050 4200 1050
Wire Wire Line
	4000 1400 4000 1350
Wire Wire Line
	4000 950  4000 1050
Wire Wire Line
	3900 950  4200 950 
Wire Wire Line
	9450 4950 9450 5700
Connection ~ 3500 4800
Wire Wire Line
	3500 5200 3500 5150
Wire Wire Line
	3500 4800 3500 4850
Wire Wire Line
	3450 4800 3600 4800
Wire Wire Line
	9350 5800 9750 5800
Wire Wire Line
	9450 5700 9750 5700
Connection ~ 9650 5600
Wire Wire Line
	9750 5600 9650 5600
Wire Wire Line
	9750 4850 9650 4850
Wire Wire Line
	5200 3950 6200 3950
Connection ~ 4700 6650
Wire Wire Line
	4700 7050 4700 7000
Wire Wire Line
	4700 6600 4700 6700
Wire Wire Line
	4700 6300 4700 6250
Wire Wire Line
	6100 6750 6150 6750
Wire Wire Line
	2000 6650 1550 6650
Connection ~ 3700 6650
Wire Wire Line
	3800 6650 3800 6600
Wire Wire Line
	2000 6750 1900 6750
Wire Wire Line
	1450 6750 1450 6800
Wire Wire Line
	1600 6750 1450 6750
Wire Wire Line
	3700 7100 3700 7150
Wire Wire Line
	3450 7100 3450 7150
Wire Wire Line
	3700 6650 3700 6800
Wire Wire Line
	3050 6650 3800 6650
Wire Wire Line
	3450 6750 3450 6800
Wire Wire Line
	3050 6750 3450 6750
Connection ~ 3200 7050
Wire Wire Line
	3050 6950 3200 6950
Wire Wire Line
	3200 6950 3200 7150
Wire Wire Line
	3050 7050 3200 7050
Wire Wire Line
	1950 7050 2000 7050
Wire Wire Line
	1950 7100 1950 7050
Wire Wire Line
	1900 7100 1950 7100
Wire Wire Line
	1550 7100 1600 7100
Wire Wire Line
	1550 6950 1550 7100
Wire Wire Line
	2000 6950 1550 6950
Wire Wire Line
	3100 6500 3150 6500
Wire Wire Line
	3100 6450 3100 6500
Wire Wire Line
	3100 6300 3150 6300
Wire Wire Line
	3100 6350 3100 6300
Connection ~ 1750 5950
Connection ~ 4600 2950
Wire Wire Line
	1950 5950 1950 6000
Wire Wire Line
	1700 5950 1950 5950
Wire Wire Line
	1750 6000 1750 5950
Wire Wire Line
	1950 6350 1950 6300
Wire Wire Line
	2000 6350 1950 6350
Wire Wire Line
	1750 6450 1750 6300
Wire Wire Line
	2000 6450 1750 6450
Wire Wire Line
	3050 6450 3100 6450
Wire Wire Line
	3050 6350 3100 6350
Connection ~ 3100 4800
Wire Wire Line
	2950 3050 3000 3050
Wire Wire Line
	2950 2850 3000 2850
Connection ~ 3350 3450
Wire Wire Line
	3600 3450 3600 3400
Wire Wire Line
	3300 3450 3600 3450
Wire Wire Line
	3350 3400 3350 3450
Connection ~ 3600 3050
Connection ~ 3350 3050
Wire Wire Line
	3600 3050 3600 3100
Wire Wire Line
	3350 3050 3350 3100
Wire Wire Line
	3300 3050 3650 3050
Connection ~ 3600 2850
Connection ~ 3600 2250
Wire Wire Line
	3950 2050 3600 2050
Wire Wire Line
	3600 2250 3950 2250
Wire Wire Line
	3600 2050 3600 2850
Wire Wire Line
	3300 2850 3650 2850
Connection ~ 4600 2250
Wire Wire Line
	4250 2050 4600 2050
Wire Wire Line
	4550 2950 4650 2950
Wire Wire Line
	4600 2050 4600 2950
Wire Wire Line
	4250 2250 4600 2250
Wire Wire Line
	4100 2550 4100 2600
Wire Wire Line
	4100 3350 4100 3300
Wire Wire Line
	5150 6850 5200 6850
Wire Wire Line
	1300 4700 1400 4700
Wire Wire Line
	2150 4900 2100 4900
Connection ~ 6200 4650
Wire Wire Line
	1600 4100 1600 4050
Wire Wire Line
	5200 3950 5200 4550
Connection ~ 5650 6350
Wire Wire Line
	5750 6350 5650 6350
Wire Wire Line
	6250 6350 6250 6400
Wire Wire Line
	6050 6350 6250 6350
Wire Wire Line
	5650 6300 5650 6400
Wire Wire Line
	5650 7150 5650 7100
Wire Wire Line
	6200 3950 6200 4650
Wire Wire Line
	4700 6650 5200 6650
Wire Wire Line
	5200 5100 5200 5150
Wire Wire Line
	5000 5150 5000 5100
Wire Wire Line
	5000 4400 5000 4350
Connection ~ 5200 4750
Wire Wire Line
	5200 4800 5200 4750
Connection ~ 5000 4750
Wire Wire Line
	5000 4750 5250 4750
Wire Wire Line
	5000 4700 5000 4800
Wire Wire Line
	6150 4650 6250 4650
Wire Wire Line
	5200 4550 5250 4550
Wire Wire Line
	5700 5000 5700 5050
Wire Wire Line
	5700 4300 5700 4250
Connection ~ 2100 4700
Wire Wire Line
	1700 4700 1750 4700
Connection ~ 2100 4100
Wire Wire Line
	2450 3900 2100 3900
Wire Wire Line
	2100 4100 2450 4100
Wire Wire Line
	2100 3900 2100 4700
Wire Wire Line
	2050 4700 2150 4700
Connection ~ 3100 4100
Wire Wire Line
	2750 3900 3100 3900
Wire Wire Line
	3050 4800 3150 4800
Wire Wire Line
	3100 3900 3100 4800
Wire Wire Line
	2750 4100 3100 4100
Wire Wire Line
	2600 4400 2600 4450
Wire Wire Line
	2600 5200 2600 5150
Wire Wire Line
	7700 5200 7800 5200
$Comp
L GND #PWR031
U 1 1
P 9650 6000
F 0 "#PWR031" H 9650 5750 50  0001 C CNN
F 1 "GND" H 9650 5850 50  0000 C CNN
F 2 "" H 9650 6000 60  0000 C CNN
F 3 "" H 9650 6000 60  0000 C CNN
	1    9650 6000
	1    0    0    -1  
$EndComp
Wire Wire Line
	9650 4850 9650 6000
Wire Wire Line
	8700 2450 8800 2450
Connection ~ 8700 3400
Connection ~ 8700 2550
Wire Wire Line
	8500 2650 8500 2600
Wire Wire Line
	8500 2600 8300 2600
NoConn ~ 8800 2250
NoConn ~ 8800 2350
Wire Wire Line
	8350 950  8500 950 
Wire Wire Line
	8500 1150 8350 1150
Wire Wire Line
	9200 4800 9350 4800
Wire Wire Line
	9350 4800 9350 5800
Wire Wire Line
	9200 4950 9750 4950
Connection ~ 9450 4950
Wire Wire Line
	9750 5050 9350 5050
Connection ~ 9350 5050
NoConn ~ 8800 3700
NoConn ~ 8800 3300
Wire Wire Line
	8300 3200 8800 3200
Wire Wire Line
	8800 3600 8300 3600
$EndSCHEMATC
